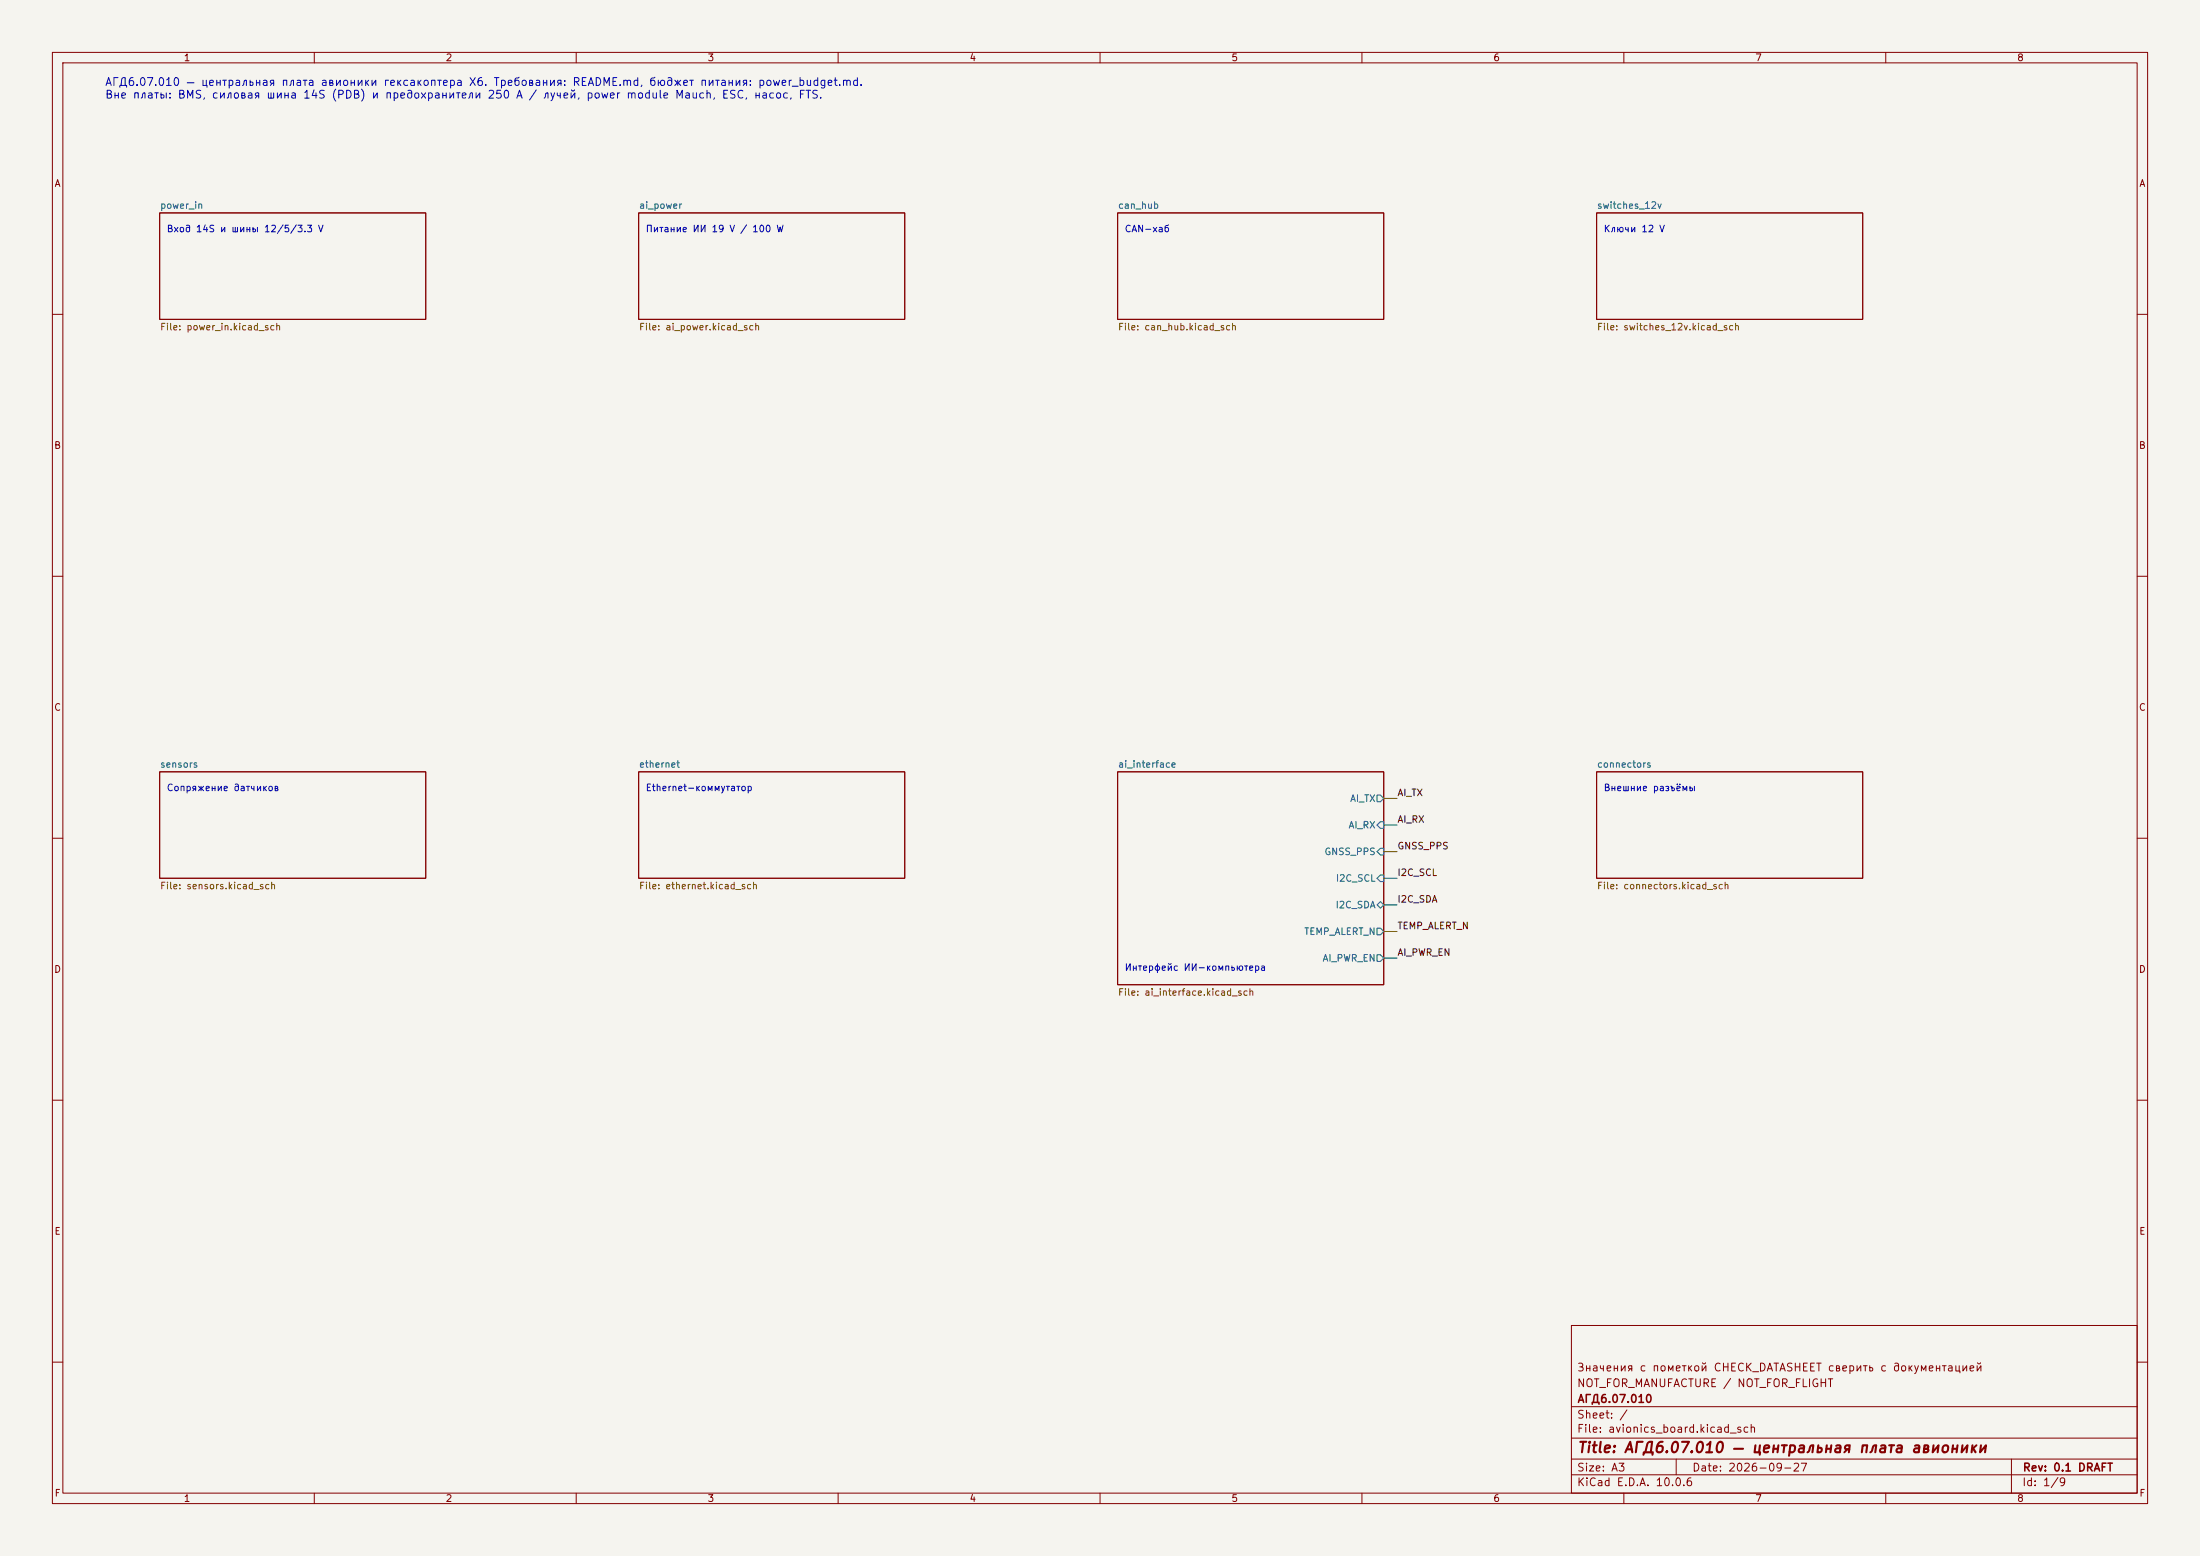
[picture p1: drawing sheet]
(kicad_sch (version 20260101) (generator "eeschema") (generator_version "10.0") (paper "A3") (title_block (title "АГД6.07.010 — центральная плата авионики") (date "2026-09-27") (rev "0.1 DRAFT") (company "АГД6.07.010") (comment 1 "NOT_FOR_MANUFACTURE / NOT_FOR_FLIGHT") (comment 2 "Значения с пометкой CHECK_DATASHEET сверить с документацией")) (lib_symbols ) (text "АГД6.07.010 — центральная плата авионики гексакоптера X6. Требования: README.md, бюджет питания: power_budget.md.\nВне платы: BMS, силовая шина 14S (PDB) и предохранители 250 A / лучей, power module Mauch, ESC, насос, FTS." (exclude_from_sim no) (at 20 15 0) (effects (font (size 1.5 1.5)) (justify left top)))
(text "Вход 14S и шины 12/5/3.3 V" (exclude_from_sim no) (at 31.75 43.18 0) (effects (font (size 1.27 1.27)) (justify left top)))
(text "Питание ИИ 19 V / 100 W" (exclude_from_sim no) (at 123.19 43.18 0) (effects (font (size 1.27 1.27)) (justify left top)))
(text "CAN-хаб" (exclude_from_sim no) (at 214.63 43.18 0) (effects (font (size 1.27 1.27)) (justify left top)))
(text "Ключи 12 V" (exclude_from_sim no) (at 306.07 43.18 0) (effects (font (size 1.27 1.27)) (justify left top)))
(text "Сопряжение датчиков" (exclude_from_sim no) (at 31.75 149.85999999999999 0) (effects (font (size 1.27 1.27)) (justify left top)))
(text "Ethernet-коммутатор" (exclude_from_sim no) (at 123.19 149.85999999999999 0) (effects (font (size 1.27 1.27)) (justify left top)))
(wire (pts (xy 264.16 152.4) (xy 266.7 152.4)) (stroke (width 0) (type default)))
(label "AI_TX" (at 266.7 152.4 0) (effects (font (size 1.27 1.27)) (justify left bottom)))
(wire (pts (xy 264.16 157.48) (xy 266.7 157.48)) (stroke (width 0) (type default)))
(label "AI_RX" (at 266.7 157.48 0) (effects (font (size 1.27 1.27)) (justify left bottom)))
(wire (pts (xy 264.16 162.56) (xy 266.7 162.56)) (stroke (width 0) (type default)))
(label "GNSS_PPS" (at 266.7 162.56 0) (effects (font (size 1.27 1.27)) (justify left bottom)))
(wire (pts (xy 264.16 167.64) (xy 266.7 167.64)) (stroke (width 0) (type default)))
(label "I2C_SCL" (at 266.7 167.64 0) (effects (font (size 1.27 1.27)) (justify left bottom)))
(wire (pts (xy 264.16 172.72) (xy 266.7 172.72)) (stroke (width 0) (type default)))
(label "I2C_SDA" (at 266.7 172.72 0) (effects (font (size 1.27 1.27)) (justify left bottom)))
(wire (pts (xy 264.16 177.8) (xy 266.7 177.8)) (stroke (width 0) (type default)))
(label "TEMP_ALERT_N" (at 266.7 177.8 0) (effects (font (size 1.27 1.27)) (justify left bottom)))
(wire (pts (xy 264.16 182.88) (xy 266.7 182.88)) (stroke (width 0) (type default)))
(label "AI_PWR_EN" (at 266.7 182.88 0) (effects (font (size 1.27 1.27)) (justify left bottom)))
(text "Интерфейс ИИ-компьютера" (exclude_from_sim no) (at 214.63 184.14999999999998 0) (effects (font (size 1.27 1.27)) (justify left top)))
(text "Внешние разъёмы" (exclude_from_sim no) (at 306.07 149.85999999999999 0) (effects (font (size 1.27 1.27)) (justify left top))) (sheet (at 30.48 40.64) (size 50.8 20.32) (exclude_from_sim no) (in_bom yes) (on_board yes) (dnp no) (stroke (width 0.1524) (type solid)) (fill (color 0 0 0 0)) (property "Sheetname" "power_in" (at 30.48 39.94 0) (show_name no) (do_not_autoplace no) (effects (font (size 1.27 1.27)) (justify left bottom))) (property "Sheetfile" "power_in.kicad_sch" (at 30.48 61.66 0) (show_name no) (do_not_autoplace no) (effects (font (size 1.27 1.27)) (justify left top)))) (sheet (at 121.92 40.64) (size 50.8 20.32) (exclude_from_sim no) (in_bom yes) (on_board yes) (dnp no) (stroke (width 0.1524) (type solid)) (fill (color 0 0 0 0)) (property "Sheetname" "ai_power" (at 121.92 39.94 0) (show_name no) (do_not_autoplace no) (effects (font (size 1.27 1.27)) (justify left bottom))) (property "Sheetfile" "ai_power.kicad_sch" (at 121.92 61.66 0) (show_name no) (do_not_autoplace no) (effects (font (size 1.27 1.27)) (justify left top)))) (sheet (at 213.35999999999999 40.64) (size 50.8 20.32) (exclude_from_sim no) (in_bom yes) (on_board yes) (dnp no) (stroke (width 0.1524) (type solid)) (fill (color 0 0 0 0)) (property "Sheetname" "can_hub" (at 213.35999999999999 39.94 0) (show_name no) (do_not_autoplace no) (effects (font (size 1.27 1.27)) (justify left bottom))) (property "Sheetfile" "can_hub.kicad_sch" (at 213.35999999999999 61.66 0) (show_name no) (do_not_autoplace no) (effects (font (size 1.27 1.27)) (justify left top)))) (sheet (at 304.8 40.64) (size 50.8 20.32) (exclude_from_sim no) (in_bom yes) (on_board yes) (dnp no) (stroke (width 0.1524) (type solid)) (fill (color 0 0 0 0)) (property "Sheetname" "switches_12v" (at 304.8 39.94 0) (show_name no) (do_not_autoplace no) (effects (font (size 1.27 1.27)) (justify left bottom))) (property "Sheetfile" "switches_12v.kicad_sch" (at 304.8 61.66 0) (show_name no) (do_not_autoplace no) (effects (font (size 1.27 1.27)) (justify left top)))) (sheet (at 30.48 147.32) (size 50.8 20.32) (exclude_from_sim no) (in_bom yes) (on_board yes) (dnp no) (stroke (width 0.1524) (type solid)) (fill (color 0 0 0 0)) (property "Sheetname" "sensors" (at 30.48 146.62 0) (show_name no) (do_not_autoplace no) (effects (font (size 1.27 1.27)) (justify left bottom))) (property "Sheetfile" "sensors.kicad_sch" (at 30.48 168.34 0) (show_name no) (do_not_autoplace no) (effects (font (size 1.27 1.27)) (justify left top)))) (sheet (at 121.92 147.32) (size 50.8 20.32) (exclude_from_sim no) (in_bom yes) (on_board yes) (dnp no) (stroke (width 0.1524) (type solid)) (fill (color 0 0 0 0)) (property "Sheetname" "ethernet" (at 121.92 146.62 0) (show_name no) (do_not_autoplace no) (effects (font (size 1.27 1.27)) (justify left bottom))) (property "Sheetfile" "ethernet.kicad_sch" (at 121.92 168.34 0) (show_name no) (do_not_autoplace no) (effects (font (size 1.27 1.27)) (justify left top)))) (sheet (at 213.35999999999999 147.32) (size 50.8 40.64) (exclude_from_sim no) (in_bom yes) (on_board yes) (dnp no) (stroke (width 0.1524) (type solid)) (fill (color 0 0 0 0)) (property "Sheetname" "ai_interface" (at 213.35999999999999 146.62 0) (show_name no) (do_not_autoplace no) (effects (font (size 1.27 1.27)) (justify left bottom))) (property "Sheetfile" "ai_interface.kicad_sch" (at 213.35999999999999 188.66 0) (show_name no) (do_not_autoplace no) (effects (font (size 1.27 1.27)) (justify left top))) (pin "AI_TX" output (at 264.16 152.4 0) (effects (font (size 1.27 1.27)) (justify right))) (pin "AI_RX" input (at 264.16 157.48 0) (effects (font (size 1.27 1.27)) (justify right))) (pin "GNSS_PPS" input (at 264.16 162.56 0) (effects (font (size 1.27 1.27)) (justify right))) (pin "I2C_SCL" input (at 264.16 167.64 0) (effects (font (size 1.27 1.27)) (justify right))) (pin "I2C_SDA" bidirectional (at 264.16 172.72 0) (effects (font (size 1.27 1.27)) (justify right))) (pin "TEMP_ALERT_N" output (at 264.16 177.8 0) (effects (font (size 1.27 1.27)) (justify right))) (pin "AI_PWR_EN" output (at 264.16 182.88 0) (effects (font (size 1.27 1.27)) (justify right)))) (sheet (at 304.8 147.32) (size 50.8 20.32) (exclude_from_sim no) (in_bom yes) (on_board yes) (dnp no) (stroke (width 0.1524) (type solid)) (fill (color 0 0 0 0)) (property "Sheetname" "connectors" (at 304.8 146.62 0) (show_name no) (do_not_autoplace no) (effects (font (size 1.27 1.27)) (justify left bottom))) (property "Sheetfile" "connectors.kicad_sch" (at 304.8 168.34 0) (show_name no) (do_not_autoplace no) (effects (font (size 1.27 1.27)) (justify left top)))) (sheet_instances (path "" (page "1"))) (embedded_fonts no))
